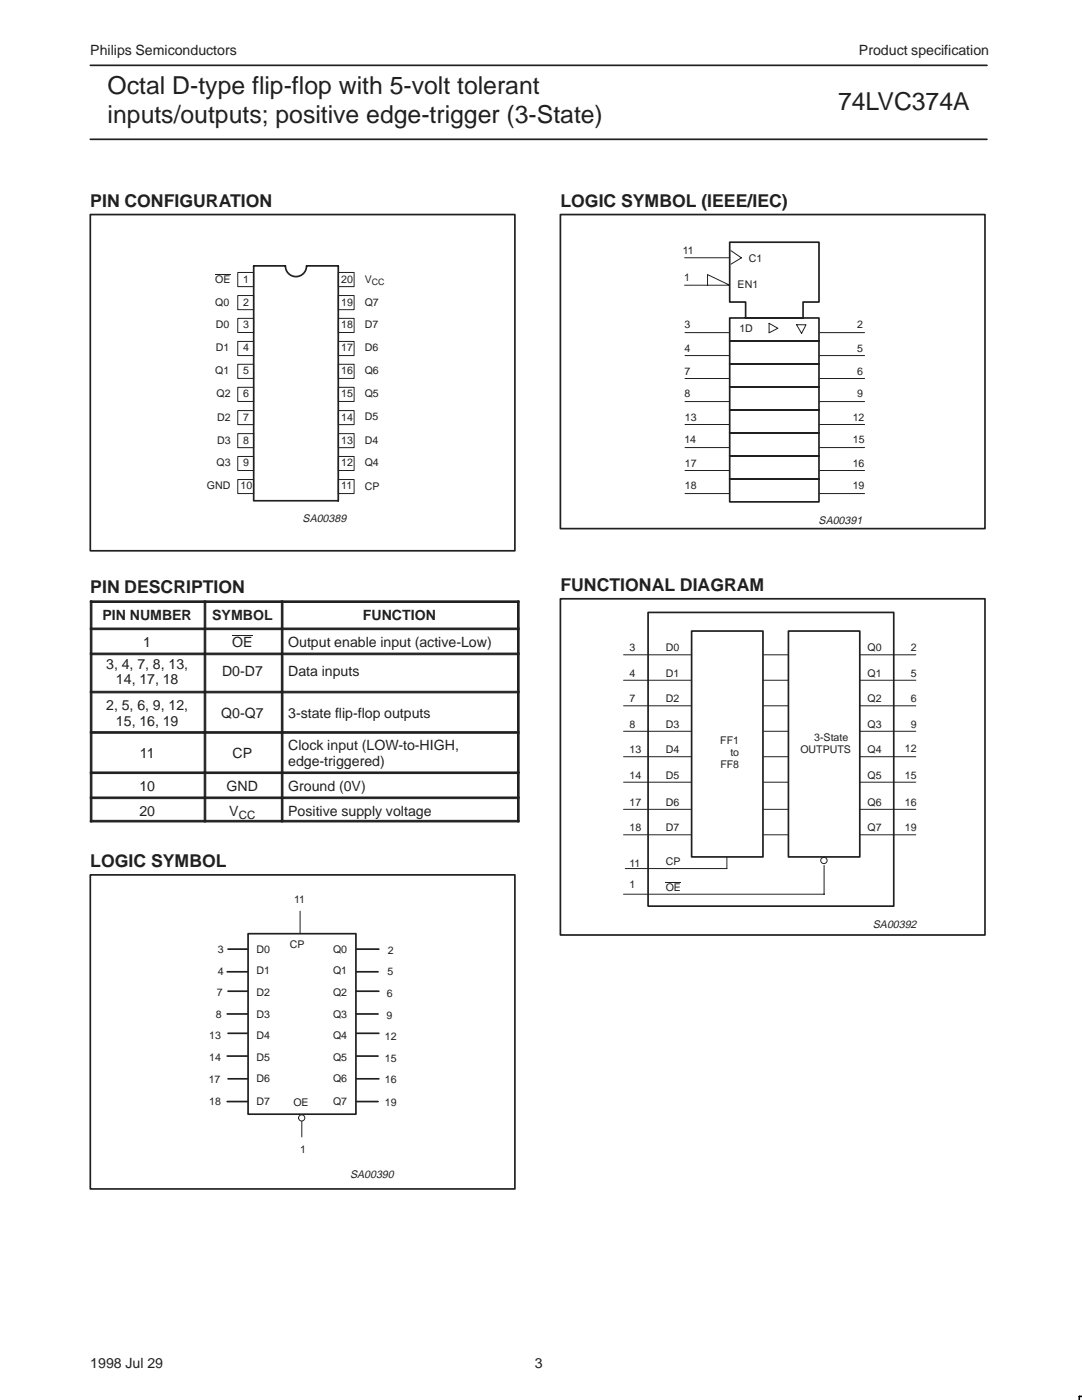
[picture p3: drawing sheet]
<svg xmlns="http://www.w3.org/2000/svg" width="216mm" height="279mm" viewBox="0 0 216 279" stroke-linecap="round" stroke-linejoin="round" font-family="sans-serif">
<path d="M18 13h178.9M18 27.8h178.9M18 42.8h84.7v67.1h-84.7zM56.9 53.1h-6.3v46.8h16.9v-46.8h-6.3a2.1 2.1 0 0 1-2.1 2.1 2.1 2.1 0 0 1-2.1-2.1M45.3 193.9h30.1M45.5 189.4h30.1M45.5 197.8h30.1M45.3 202.4h30.1M45.3 210.8h30.1M45.3 219.8h30.1M45.5 206.2h30.1M45.5 215.3h30.1" fill="none" stroke="#231f20" stroke-width=".34"/>
<g fill="none" stroke="#231f20" stroke-width=".2">
<path d="M43 54.8h3M47.4 54.4h3.2v2.8h-3.2zM47.4 59h3.2v2.8h-3.2zM67.5 54.4h3.2v2.8h-3.2zM67.5 59h3.2v2.8h-3.2zM47.4 72.7h3.2v2.8h-3.2zM47.4 77.3h3.2v2.8h-3.2zM47.4 63.5h3.2v2.9h-3.2zM47.4 68.1h3.2v2.9h-3.2zM67.5 72.7h3.2v2.8h-3.2zM67.5 77.3h3.2v2.8h-3.2zM67.5 63.5h3.2v2.9h-3.2z"/>
<path d="M67.5 68.1h3.2v2.9h-3.2zM47.4 81.9h3.2v2.8h-3.2zM47.4 86.5h3.2v2.8h-3.2zM47.4 91.1h3.2v2.8h-3.2zM47.4 95.7h3.2v2.8h-3.2zM67.5 81.9h3.2v2.8h-3.2zM67.5 86.5h3.2v2.8h-3.2zM67.5 91.1h3.2v2.8h-3.2zM67.5 95.7h3.2v2.8h-3.2zM46.3 126.9h4.1M59.9 181.8v4.5M60.2 222.5v4.4"/>
</g>
<g fill="#231f20" stroke="#231f20" stroke-width=".2">
<path d="M18 119.9h.3v5.4h-.3z" fill-rule="evenodd"/>
<path d="M18 119.9h22.7v.3h-22.7z" fill-rule="evenodd"/>
<path d="M40.7 119.9h.4v5.4h-.4z" fill-rule="evenodd"/>
<path d="M40.7 119.9h15.4v.3h-15.4z" fill-rule="evenodd"/>
<path d="M56.1 119.9h.4v5.4h-.4z" fill-rule="evenodd"/>
<path d="M103.3 119.9h.3v5.4h-.3z" fill-rule="evenodd"/>
<path d="M56.1 119.9h47.5v.3h-47.5z" fill-rule="evenodd"/>
<path d="M18 125.3h.3v5h-.3z" fill-rule="evenodd"/>
<path d="M18 125.3h22.7v.4h-22.7z" fill-rule="evenodd"/>
<path d="M40.7 125.3h.4v5h-.4z" fill-rule="evenodd"/>
<path d="M40.7 125.3h15.4v.4h-15.4z" fill-rule="evenodd"/>
<path d="M56.1 125.3h.4v5h-.4z" fill-rule="evenodd"/>
<path d="M103.3 125.3h.3v5h-.3z" fill-rule="evenodd"/>
<path d="M56.1 125.3h47.5v.4h-47.5z" fill-rule="evenodd"/>
<path d="M18 130.3h.3v7.7h-.3z" fill-rule="evenodd"/>
<path d="M18 130.3h22.7v.4h-22.7z" fill-rule="evenodd"/>
<path d="M40.7 130.3h.4v7.7h-.4z" fill-rule="evenodd"/>
<path d="M40.7 130.3h15.4v.4h-15.4z" fill-rule="evenodd"/>
<path d="M56.1 130.3h.4v7.7h-.4z" fill-rule="evenodd"/>
<path d="M103.3 130.3h.3v7.7h-.3z" fill-rule="evenodd"/>
<path d="M56.1 130.3h47.5v.4h-47.5z" fill-rule="evenodd"/>
<path d="M18 138h.3v8h-.3z" fill-rule="evenodd"/>
<path d="M18 138h22.7v.3h-22.7z" fill-rule="evenodd"/>
<path d="M40.7 138h.4v8h-.4z" fill-rule="evenodd"/>
<path d="M40.7 138h15.4v.3h-15.4z" fill-rule="evenodd"/>
<path d="M56.1 138h.4v8h-.4z" fill-rule="evenodd"/>
<path d="M103.3 138h.3v8h-.3z" fill-rule="evenodd"/>
<path d="M56.1 138h47.5v.3h-47.5z" fill-rule="evenodd"/>
<path d="M18 146h.3v8h-.3z" fill-rule="evenodd"/>
<path d="M18 146h22.7v.3h-22.7z" fill-rule="evenodd"/>
<path d="M40.7 146h.4v8h-.4z" fill-rule="evenodd"/>
<path d="M40.7 146h15.4v.3h-15.4z" fill-rule="evenodd"/>
<path d="M56.1 146h.4v8h-.4z" fill-rule="evenodd"/>
<path d="M103.3 146h.3v8h-.3z" fill-rule="evenodd"/>
<path d="M56.1 146h47.5v.3h-47.5z" fill-rule="evenodd"/>
<path d="M18 154.1h.3v4.9h-.3z" fill-rule="evenodd"/>
<path d="M18 154.1h22.7v.3h-22.7z" fill-rule="evenodd"/>
<path d="M40.7 154.1h.4v4.9h-.4z" fill-rule="evenodd"/>
<path d="M40.7 154.1h15.4v.3h-15.4z" fill-rule="evenodd"/>
<path d="M56.1 154.1h.4v4.9h-.4z" fill-rule="evenodd"/>
<path d="M103.3 154.1h.3v4.9h-.3z" fill-rule="evenodd"/>
<path d="M56.1 154.1h47.5v.3h-47.5z" fill-rule="evenodd"/>
<path d="M18 159.1h.3v4.9h-.3z" fill-rule="evenodd"/>
<path d="M18 159.1h22.7v.3h-22.7z" fill-rule="evenodd"/>
<path d="M18 163.7h22.7v.3h-22.7z" fill-rule="evenodd"/>
<path d="M40.7 159.1h.4v4.9h-.4z" fill-rule="evenodd"/>
<path d="M40.7 159.1h15.4v.3h-15.4z" fill-rule="evenodd"/>
<path d="M40.7 163.7h15.4v.3h-15.4z" fill-rule="evenodd"/>
<path d="M56.1 159.1h.4v4.9h-.4z" fill-rule="evenodd"/>
<path d="M103.3 159.1h.3v4.9h-.3z" fill-rule="evenodd"/>
<path d="M56.1 159.1h47.5v.3h-47.5z" fill-rule="evenodd"/>
<path d="M56.1 163.7h47.5v.3h-47.5z" fill-rule="evenodd"/>
</g>
<circle cx="60.2" cy="223.1" r=".62" fill="#fff"/>
<circle cx="60.2" cy="223.1" r=".62" fill="none" stroke="#231f20" stroke-width=".2"/>
<path d="M18 174.6h84.7v62.7h-84.7z" fill="none" stroke="#231f20" stroke-width=".34"/>
<path d="M49.5 186.3h21.5v36.1h-21.5z" fill-rule="evenodd" fill="#fff"/>
<g fill="none" stroke="#231f20" stroke-width=".34">
<path d="M111.8 42.8h84.7v62.7h-84.7zM145.6 48.3h17.8v12h-3.2v3.2h-11.4v-3.2h-3.2zM145.6 63.5h17.8v4.5h-17.8zM145.6 68h17.8v4.6h-17.8zM145.6 72.6h17.8v4.6h-17.8zM145.6 77.2h17.8v4.6h-17.8zM145.6 81.8h17.8v4.6h-17.8zM145.6 86.4h17.8v4.6h-17.8zM145.6 91h17.8v4.6h-17.8zM145.6 95.6h17.8v4.6h-17.8zM111.8 119.5h84.7v67.1h-84.7zM129.3 122.2h49v58.6h-49z"/>
<path d="M49.5 186.3h21.5v36.1h-21.5z"/>
</g>
<g fill="none" stroke="#231f20" stroke-width=".2">
<path d="M136.6 56.9h9l-4.4-2.1v2.1M136.6 51.4h9M145.8 50l2.1 1.5-2 1.2M136.7 66.4h8.9M136.7 71h8.9M136.7 75.5h8.9M153.5 64.5l1.7 1-1.7 .9zM160.8 64.8h-1.9l1 1.7 .9-1.6M163.5 66.4h9M163.5 71h9M163.5 75.5h9M136.7 80.1h8.9"/>
<path d="M136.7 84.7h8.9M136.7 89.3h8.9M136.7 93.9h8.9M136.7 98.5h8.9M163.5 80.1h9M163.5 84.7h9M163.5 89.3h9M163.5 93.9h9M163.5 98.5h9M124.4 130.7h58.3M124.4 135.8h58.3M124.4 140.9h58.3"/>
<path d="M124.4 145.9h58.3M124.4 151h58.3M124.4 156.1h58.3M124.4 161.5h58.3M124.4 166.6h58.3M124.4 178.5h40.1M132.8 176.1h3.1M145 171v2.3h-20.2M164.4 172.7v5.8"/>
<circle cx="164.4" cy="171.7" r=".63"/>
</g>
<path d="M138 125.9h14.2v45.1h-14.2z" fill-rule="evenodd" fill="#fff"/>
<path d="M138 125.9h14.2v45.1h-14.2z" fill="none" stroke="#231f20" stroke-width=".34"/>
<path d="M157.3 125.9h14.3v45.1h-14.3z" fill-rule="evenodd" fill="#fff"/>
<path d="M157.3 125.9h14.3v45.1h-14.3z" fill="none" stroke="#231f20" stroke-width=".34"/>
<path d="M215.9 278.7h-.5v.7" fill="none" stroke="#000" stroke-width=".32"/>
<g font-size="4.9" fill="#231f20">
<text x="21.5" y="18.8">Octal D-type flip-flop with 5-volt tolerant</text>
<text x="167.2" y="22">74LVC374A</text>
<text x="21.5" y="24.5">inputs/outputs; positive edge-trigger (3-State)</text>
</g>
<g font-size="3.5" fill="#231f20">
<text x="18" y="41.2">PIN CONFIGURATION</text>
<text x="111.8" y="41.2">LOGIC SYMBOL (IEEE/IEC)</text>
<text x="18" y="118.3">PIN DESCRIPTION</text>
<text x="111.8" y="117.9">FUNCTIONAL DIAGRAM</text>
<text x="18" y="173">LOGIC SYMBOL</text>
</g>
<g font-size="2.8" fill="#231f20">
<text x="18" y="10.9">Philips Semiconductors</text>
<text x="171.4" y="10.9">Product specification</text>
<text x="20.4" y="123.7">PIN NUMBER</text>
<text x="42.3" y="123.7">SYMBOL</text>
<text x="72.4" y="123.7">FUNCTION</text>
<text x="28.6" y="129.1">1</text>
<text x="46.3" y="129.1">OE</text>
<text x="57.5" y="129.1">Output enable input (active-Low)</text>
<text x="21.2" y="133.4">3, 4, 7, 8, 13,</text>
<text x="23.1" y="136.6">14, 17, 18</text>
<text x="44.3" y="135">D0-D7</text>
<text x="57.5" y="135">Data inputs</text>
<text x="21.2" y="141.7">2, 5, 6, 9, 12,</text>
<text x="44.1" y="143.2">Q0-Q7</text>
<text x="57.5" y="143.2">3-state flip-flop outputs</text>
<text x="23.1" y="144.8">15, 16, 19</text>
<text x="57.5" y="149.8">Clock input (LOW-to-HIGH,</text>
<text x="27.9" y="151.3">11</text>
<text x="46.4" y="151.3">CP</text>
<text x="57.5" y="152.9">edge-triggered)</text>
<text x="27.8" y="157.8">10</text>
<text x="45.2" y="157.8">GND</text>
<text x="57.5" y="157.8">Ground (0V)</text>
<text x="27.8" y="162.8">20</text>
<text x="45.8" y="162.8">V</text>
<text x="57.5" y="162.8">Positive supply voltage</text>
<text x="18" y="273">1998 Jul 29</text>
<text x="106.7" y="273">3</text>
</g>
<text font-size="2.3" fill="#231f20" x="47.6" y="163.4">CC</text>
<g font-size="2.2" fill="#231f20">
<text x="60.4" y="104.2">SA00389</text>
<text x="163.3" y="104.5">SA00391</text>
<text x="174.2" y="185.3">SA00392</text>
<text x="69.9" y="235.1">SA00390</text>
</g>
<g font-size="2.1" fill="#231f20">
<text x="136.2" y="50.7">11</text>
<text x="149.4" y="52.2">C1</text>
<text x="43" y="56.5">OE</text>
<text x="48.5" y="56.5">1</text>
<text x="68.1" y="56.4">20</text>
<text x="72.8" y="56.4">V</text>
<text x="136.5" y="56.2">1</text>
<text x="147.2" y="57.4">EN1</text>
<text x="42.9" y="61">Q0</text>
<text x="43" y="65.5">D0</text>
<text x="48.5" y="61">2</text>
<text x="48.5" y="65.5">3</text>
<text x="68.1" y="65.5">18</text>
<text x="68.1" y="61">19</text>
<text x="72.8" y="65.5">D7</text>
<text x="72.8" y="61">Q7</text>
<text x="136.6" y="65.4">3</text>
<text x="171" y="65.4">2</text>
<text x="43" y="70.1">D1</text>
<text x="48.5" y="70.1">4</text>
<text x="68.1" y="70.1">17</text>
<text x="72.8" y="70.1">D6</text>
<text x="136.6" y="70.2">4</text>
<text x="147.5" y="66.3">1D</text>
<text x="171" y="70.2">5</text>
<text x="42.9" y="74.7">Q1</text>
<text x="48.5" y="74.7">5</text>
<text x="68.1" y="74.7">16</text>
<text x="72.8" y="74.7">Q6</text>
<text x="136.6" y="74.9">7</text>
<text x="171" y="74.9">6</text>
<text x="43.2" y="79.3">Q2</text>
<text x="43.3" y="83.9">D2</text>
<text x="48.5" y="79.3">6</text>
<text x="48.5" y="83.9">7</text>
<text x="68.1" y="83.9">14</text>
<text x="68.1" y="79.3">15</text>
<text x="72.8" y="83.9">D5</text>
<text x="72.8" y="79.3">Q5</text>
<text x="136.6" y="79.3">8</text>
<text x="171" y="79.3">9</text>
<text x="43.3" y="88.5">D3</text>
<text x="48.5" y="88.5">8</text>
<text x="68.1" y="88.5">13</text>
<text x="72.8" y="88.5">D4</text>
<text x="136.6" y="88.5">14</text>
<text x="136.7" y="84.1">13</text>
<text x="170.2" y="84.1">12</text>
<text x="170.2" y="88.5">15</text>
<text x="43.2" y="93.1">Q3</text>
<text x="48.5" y="93.1">9</text>
<text x="68.1" y="93.1">12</text>
<text x="72.8" y="93.1">Q4</text>
<text x="136.7" y="93.2">17</text>
<text x="170.2" y="93.2">16</text>
<text x="41.3" y="97.7">GND</text>
<text x="48" y="97.7">10</text>
<text x="68.1" y="97.7">11</text>
<text x="72.8" y="97.8">CP</text>
<text x="136.7" y="97.6">18</text>
<text x="170.2" y="97.6">19</text>
<text x="125.6" y="130">3</text>
<text x="132.8" y="130">D0</text>
<text x="173.1" y="130">Q0</text>
<text x="181.7" y="130">2</text>
<text x="125.6" y="135.1">4</text>
<text x="132.8" y="135.1">D1</text>
<text x="173.1" y="135.1">Q1</text>
<text x="181.7" y="135.1">5</text>
<text x="125.6" y="140.2">7</text>
<text x="132.8" y="140.2">D2</text>
<text x="173.1" y="140.2">Q2</text>
<text x="181.7" y="140.2">6</text>
<text x="125.6" y="145.3">8</text>
<text x="132.8" y="145.3">D3</text>
<text x="143.7" y="148.5">FF1</text>
<text x="162.5" y="147.9">3-State</text>
<text x="173.1" y="145.3">Q3</text>
<text x="180.6" y="150">12</text>
<text x="181.7" y="145.3">9</text>
<text x="125.6" y="150.3">13</text>
<text x="125.6" y="155.4">14</text>
<text x="132.8" y="150.3">D4</text>
<text x="132.8" y="155.4">D5</text>
<text x="143.7" y="153.2">FF8</text>
<text x="145.7" y="150.9">to</text>
<text x="159.7" y="150.2">OUTPUTS</text>
<text x="173.1" y="150.3">Q4</text>
<text x="173.1" y="155.4">Q5</text>
<text x="180.6" y="155.4">15</text>
<text x="125.6" y="160.9">17</text>
<text x="132.8" y="160.9">D6</text>
<text x="173.1" y="160.9">Q6</text>
<text x="180.6" y="160.9">16</text>
<text x="125.6" y="165.9">18</text>
<text x="132.8" y="165.9">D7</text>
<text x="173.1" y="165.9">Q7</text>
<text x="180.6" y="165.9">19</text>
<text x="125.6" y="173">11</text>
<text x="132.8" y="172.7">CP</text>
<text x="125.6" y="177.1">1</text>
<text x="132.8" y="177.8">OE</text>
<text x="58.7" y="180.3">11</text>
<text x="43.5" y="190.2">3</text>
<text x="51.2" y="190.2">D0</text>
<text x="57.9" y="189.1">CP</text>
<text x="66.5" y="190.2">Q0</text>
<text x="77.4" y="190.4">2</text>
<text x="43.5" y="194.5">4</text>
<text x="51.2" y="194.5">D1</text>
<text x="66.5" y="194.5">Q1</text>
<text x="77.3" y="194.7">5</text>
<text x="43" y="203.2">8</text>
<text x="43.2" y="198.8">7</text>
<text x="51.2" y="198.8">D2</text>
<text x="51.2" y="203.1">D3</text>
<text x="66.5" y="198.8">Q2</text>
<text x="66.5" y="203.1">Q3</text>
<text x="77.1" y="203.3">9</text>
<text x="77.2" y="199">6</text>
<text x="41.7" y="207.4">13</text>
<text x="51.2" y="207.4">D4</text>
<text x="66.5" y="207.4">Q4</text>
<text x="76.8" y="207.6">12</text>
<text x="41.7" y="211.8">14</text>
<text x="51.2" y="211.7">D5</text>
<text x="51.2" y="216">D6</text>
<text x="66.5" y="211.7">Q5</text>
<text x="66.5" y="216">Q6</text>
<text x="76.8" y="211.9">15</text>
<text x="41.6" y="216">17</text>
<text x="41.7" y="220.6">18</text>
<text x="51.2" y="220.5">D7</text>
<text x="58.5" y="220.7">OE</text>
<text x="66.5" y="220.5">Q7</text>
<text x="76.8" y="216.2">16</text>
<text x="76.8" y="220.7">19</text>
<text x="59.9" y="230.2">1</text>
</g>
<text font-size="1.8" fill="#231f20" x="74.2" y="56.8">CC</text>
</svg>
